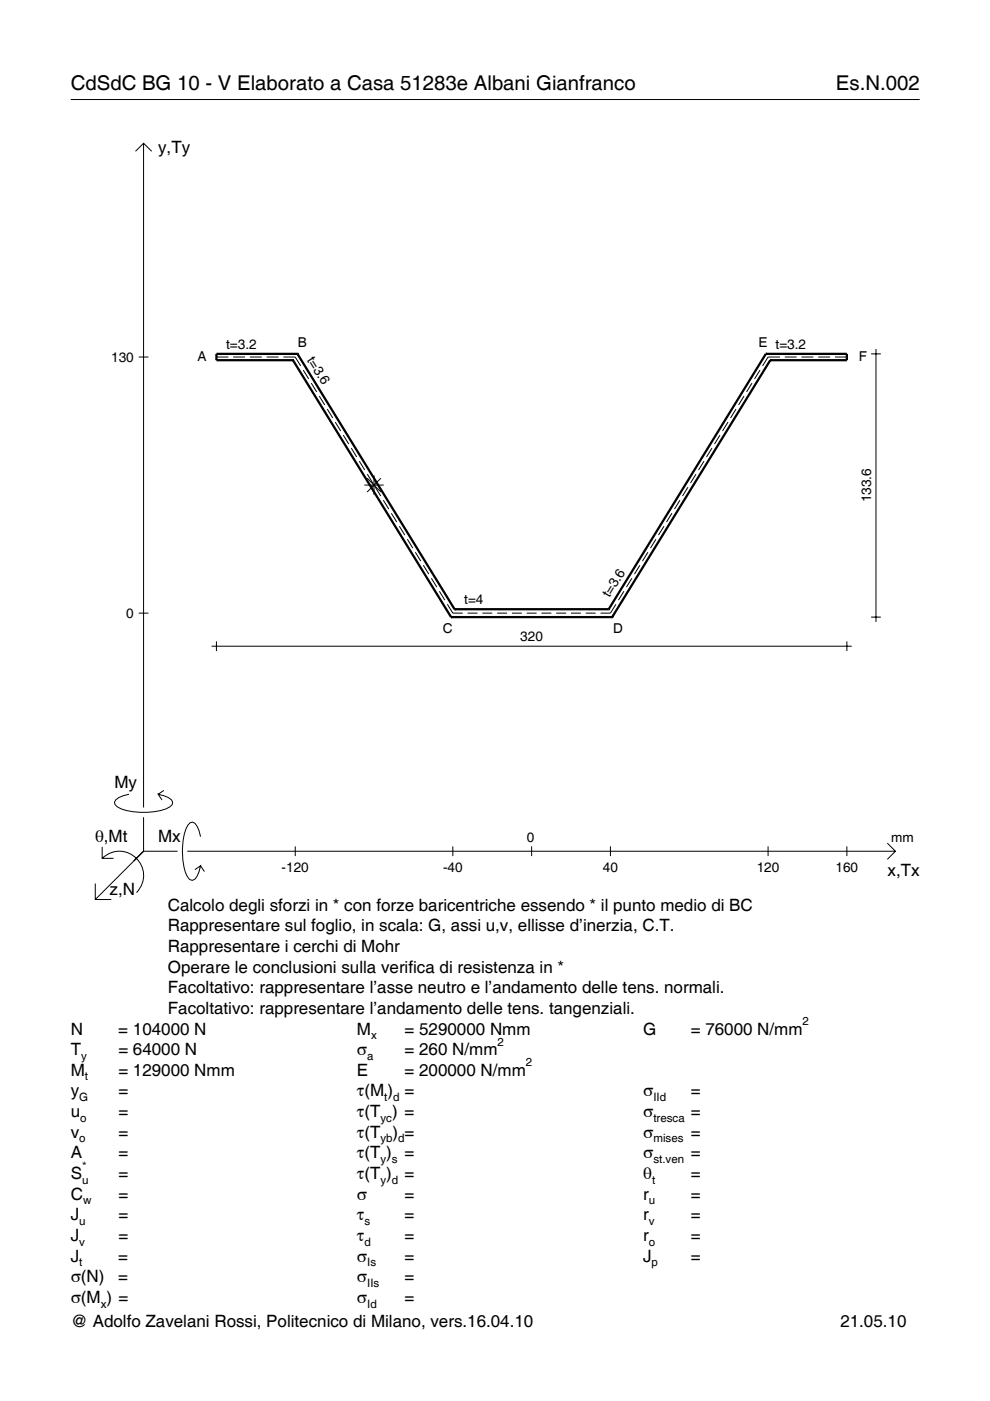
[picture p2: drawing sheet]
<svg xmlns="http://www.w3.org/2000/svg" width="210mm" height="297mm" viewBox="0 0 210 297" stroke-linecap="round" stroke-linejoin="round" font-family="sans-serif">
<g fill="none" stroke="#000" stroke-width=".21">
<path d="M15 21.1h180M28.7 32.1l1.7-1.7 1.8 1.7M30.4 30.4v140.8M29.4 75.7h2.1M45.9 75.7h2.5M49.4 75.7h2.5M53 75.7h2.5M56.5 75.7h2.5M60.1 75.7h2.5l1.1 1.9M64.3 78.5l1.1 1.8M161.1 78.5l-1.1 1.8M165.4 75.7h-2.6l-1.1 1.9"/>
<path d="M166.4 75.7h2.5M169.9 75.7h2.6M173.5 75.7h2.5M177 75.7h2.6M184.7 75h2.1M185.7 74v57.9M66 81.2l1.1 1.9M67.7 84l1.1 1.9M69.4 86.7l1.1 1.9M71.1 89.5l1.1 1.9M72.8 92.2l1.1 1.9M74.5 95l1.1 1.9"/>
<path d="M76.2 97.8l1.1 1.8M149.3 97.8l-1.2 1.8M151 95l-1.2 1.9M152.7 92.2l-1.2 1.9M154.4 89.5l-1.2 1.9M156.1 86.7l-1.2 1.9M157.7 84l-1.1 1.9M159.4 81.2l-1.1 1.9M77.2 102.8h4.2M77.8 101.4l3 2.9M77.9 100.5l1.1 1.9M79.3 100.8v4.1"/>
<path d="M79.6 103.3l1.1 1.9M80.8 101.4l-3 2.9M81.3 106l1.1 1.9M83 108.8l1.1 1.9M84.7 111.6l1.1 1.8M86.4 114.3l1.1 1.9M88.1 117.1l1.1 1.9M89.8 119.8l1.1 1.9M135.7 119.8l-1.2 1.9M137.4 117.1l-1.2 1.9M139.1 114.3l-1.2 1.9M140.8 111.6l-1.2 1.8"/>
<path d="M142.5 108.8l-1.2 1.9M144.2 106l-1.2 1.9M145.9 103.3l-1.2 1.9M147.6 100.5l-1.2 1.9M29.4 130h2.1M44.9 137h135.7M45.9 136v2M91.5 122.6l1.1 1.9M93.2 125.4l1.1 1.8M94.8 128.1l1.2 1.9h2.1M99.1 130h2.1M102.3 130h2.1"/>
<path d="M105.4 130h2.1M108.5 130h2.1M111.7 130h2.1M114.8 130h2.1M117.9 130h2.1M121.1 130h2.1M124.2 130h2.1M130.6 128.1l-1.2 1.9h-2.1M132.3 125.4l-1.2 1.8M134 122.6l-1.2 1.9M179.6 136v2M184.7 130.8h2.1"/>
<path d="M21.7 179.6v2.4h2.4M27.3 168.4a3.6 3.6 0 0 0-3 1.7l.1 .5a5.6 5.6 0 0 0 3.8 1.5 13.4 13.4 0 0 0 7.8-1l.5-.5 .1-.5a3.6 3.6 0 0 0-3.1-1.7l.8 1.2M30.4 173.3v7.2M34.7 167.6l-1.2 .8M42.5 177.4a3.6 3.6 0 0 0-1.7-3.1l-.5 .1a5.7 5.7 0 0 0-1.5 3.8 13.9 13.9 0 0 0 1.1 7.9l.4 .4 .5 .1a3.6 3.6 0 0 0 1.7-3l-1.2 .8M62.6 179.4v2.1M96 179.4v2.1M112.7 179.4v2.1M129.4 179.4v2.1M162.8 179.4v2.1M179.6 179.4v2.1M188.1 178.8l1.7 1.7-1.7 1.7"/>
<path d="M20.2 187.3v3.4h3.4M21.7 182a5.1 5.1 0 0 1 7.2 0 5.1 5.1 0 0 1 0 7.3M30.4 180.5l-10.2 10.2M30.4 180.5h7.2M39.7 180.5h150.1M42.5 183.6l.8 1.2"/>
</g>
<g fill="none" stroke="#000" stroke-width=".48">
<path d="M62.1 76.4h.1M62.1 76.4l33.5 54.4M63.1 75h.1M63.1 75h-17.2v1.4h16.2M63.1 75l33.3 54.2M162.4 75h.1M162.4 75h17.2v1.4h-16.3M162.4 75l-33.3 54.2M163.3 76.4h.1M163.3 76.4l-33.5 54.4M95.6 130.8h.1M95.6 130.8h34.2"/>
<path d="M96.4 129.2h.1M96.4 129.2h32.7M129.1 129.2h.1M129.8 130.8h.1"/>
</g>
<g font-size="4.3">
<text x="15" y="19">CdSdC BG 10 - V Elaborato a Casa 51283e Albani Gianfranco</text>
<text x="177.2" y="19">Es.N.002</text>
</g>
<g font-size="3.6">
<text x="33.5" y="32.4">y,Ty</text>
<text x="24.3" y="167.1">My</text>
<text x="20.1" y="178.4">θ,Mt</text>
<text x="33.5" y="178.4">Mx</text>
<text x="188.2" y="185.6">x,Tx</text>
<text x="23.2" y="189.7">z,N</text>
<text x="35.6" y="193.1">Calcolo degli sforzi in * con forze baricentriche essendo * il punto medio di BC</text>
<text x="35.6" y="197.5">Rappresentare sul foglio, in scala: G, assi u,v, ellisse d’inerzia, C.T.</text>
<text x="35.6" y="201.8">Rappresentare i cerchi di Mohr</text>
<text x="35.6" y="206.2">Operare le conclusioni sulla verifica di resistenza in *</text>
<text x="35.6" y="210.6">Facoltativo: rappresentare l’asse neutro e l’andamento delle tens. normali.</text>
<text x="35.6" y="215">Facoltativo: rappresentare l’andamento delle tens. tangenziali.</text>
<text x="15" y="219.3">N</text>
<text x="25.1" y="219.3">= 104000 N</text>
<text x="75.7" y="219.3">M</text>
<text x="85.8" y="219.3">= 5290000 Nmm</text>
<text x="136.4" y="219.3">G</text>
<text x="146.5" y="219.3">= 76000 N/mm</text>
<text x="15" y="223.7">T</text>
<text x="25.1" y="223.7">= 64000 N</text>
<text x="75.7" y="223.7">σ</text>
<text x="85.8" y="223.7">= 260 N/mm</text>
<text x="15" y="232.5">y</text>
<text x="15" y="228.1">M</text>
<text x="25.1" y="232.5">=</text>
<text x="25.1" y="228.1">= 129000 Nmm</text>
<text x="75.7" y="232.5">τ(M ) =</text>
<text x="75.7" y="228.1">E</text>
<text x="85.8" y="228.1">= 200000 N/mm</text>
<text x="136.4" y="232.5">σ</text>
<text x="146.5" y="232.5">=</text>
<text x="15" y="236.8">u</text>
<text x="25.1" y="236.8">=</text>
<text x="75.7" y="236.8">τ(T ) =</text>
<text x="136.4" y="236.8">σ</text>
<text x="146.5" y="236.8">=</text>
<text x="15" y="245.6">A</text>
<text x="15" y="241.2">v</text>
<text x="25.1" y="241.2">=</text>
<text x="25.1" y="245.6">=</text>
<text x="75.7" y="245.6">τ(T )</text>
<text x="75.7" y="241.2">τ(T</text>
<text x="83.3" y="241.2">) =</text>
<text x="85.8" y="245.6">=</text>
<text x="136.4" y="241.2">σ</text>
<text x="136.4" y="245.6">σ</text>
<text x="146.5" y="241.2">=</text>
<text x="146.5" y="245.6">=</text>
<text x="15" y="250">S</text>
<text x="25.1" y="250">=</text>
<text x="75.7" y="250">τ(T )</text>
<text x="85.8" y="250">=</text>
<text x="136.4" y="250">θ</text>
<text x="146.5" y="250">=</text>
<text x="15" y="254.3">C</text>
<text x="25.1" y="254.3">=</text>
<text x="75.7" y="254.3">σ</text>
<text x="85.8" y="254.3">=</text>
<text x="136.4" y="254.3">r</text>
<text x="146.5" y="254.3">=</text>
<text x="15" y="263.1">J</text>
<text x="15" y="258.7">J</text>
<text x="25.1" y="258.7">=</text>
<text x="25.1" y="263.1">=</text>
<text x="75.7" y="258.7">τ</text>
<text x="75.7" y="263.1">τ</text>
<text x="85.8" y="258.7">=</text>
<text x="85.8" y="263.1">=</text>
<text x="136.4" y="258.7">r</text>
<text x="136.4" y="263.1">r</text>
<text x="146.5" y="258.7">=</text>
<text x="146.5" y="263.1">=</text>
<text x="15" y="267.5">J</text>
<text x="25.1" y="267.5">=</text>
<text x="75.7" y="267.5">σ</text>
<text x="85.8" y="267.5">=</text>
<text x="136.4" y="267.5">J</text>
<text x="146.5" y="267.5">=</text>
<text x="15" y="271.8">σ(N)</text>
<text x="25.1" y="271.8">=</text>
<text x="75.7" y="271.8">σ</text>
<text x="85.8" y="271.8">=</text>
<text x="15" y="276.2">σ(M ) =</text>
<text x="15" y="281.4">@ Adolfo Zavelani Rossi, Politecnico di Milano, vers.16.04.10</text>
<text x="75.7" y="276.2">σ</text>
<text x="85.8" y="276.2">=</text>
<text x="178.2" y="281.4">21.05.10</text>
</g>
<g font-size="2.9">
<text x="23.6" y="76.7">130</text>
<text x="41.9" y="76.6">A</text>
<text x="47.9" y="74">t=3.2</text>
<text x="63.1" y="73.5">B</text>
<text x="65" y="76.2" transform="rotate(58 65 76.2)">t=3.6</text>
<text x="160.8" y="73.5">E t=3.2</text>
<text x="182.1" y="76.6">F</text>
<text x="184.7" y="106.5" transform="rotate(-90 184.7 106.5)">133.6</text>
<text x="26.8" y="131">0</text>
<text x="98.4" y="128.1">t=4</text>
<text x="129.3" y="126.9" transform="rotate(-58 129.3 126.9)">t=3.6</text>
<text x="93.9" y="134.1">C</text>
<text x="110.3" y="136">320</text>
<text x="130" y="134.1">D</text>
<text x="111.7" y="178.4">0</text>
<text x="189" y="178.4">mm</text>
<text x="59.7" y="184.9">-120</text>
<text x="93.9" y="184.9">-40</text>
<text x="127.8" y="184.9">40</text>
<text x="160.4" y="184.9">120</text>
<text x="177.2" y="184.9">160</text>
</g>
<g font-size="2.4">
<text x="78.7" y="220.3">x</text>
<text x="105.5" y="221.7">2</text>
<text x="170.2" y="217.3">2</text>
<text x="17.2" y="224.7">y</text>
<text x="77.9" y="224.7">a</text>
<text x="111.5" y="226.1">2</text>
<text x="16.8" y="233.5">G</text>
<text x="18" y="229.1">t</text>
<text x="81.5" y="233.5">t d</text>
<text x="138.5" y="233.5">IId</text>
<text x="17" y="237.8">o</text>
<text x="80.7" y="237.8">yc</text>
<text x="138.5" y="237.8">tresca</text>
<text x="16.8" y="242.2">o</text>
<text x="80.7" y="242.2">yb d</text>
<text x="138.5" y="242.2">mises</text>
<text x="17.4" y="251">u</text>
<text x="17.4" y="248">*</text>
<text x="80.7" y="246.6">y s</text>
<text x="80.7" y="251">y d</text>
<text x="138.2" y="251">t</text>
<text x="138.5" y="246.6">st.ven</text>
<text x="17.6" y="255.3">w</text>
<text x="137.6" y="255.3">u</text>
<text x="16.8" y="259.7">u</text>
<text x="77.3" y="259.7">s</text>
<text x="137.6" y="259.7">v</text>
<text x="16.8" y="268.5">t</text>
<text x="16.8" y="264.1">v</text>
<text x="77.3" y="264.1">d</text>
<text x="77.9" y="268.5">Is</text>
<text x="137.6" y="264.1">o</text>
<text x="138.2" y="268.5">p</text>
<text x="77.9" y="272.8">IIs</text>
<text x="21.4" y="277.2">x</text>
<text x="77.9" y="277.2">Id</text>
</g>
</svg>
